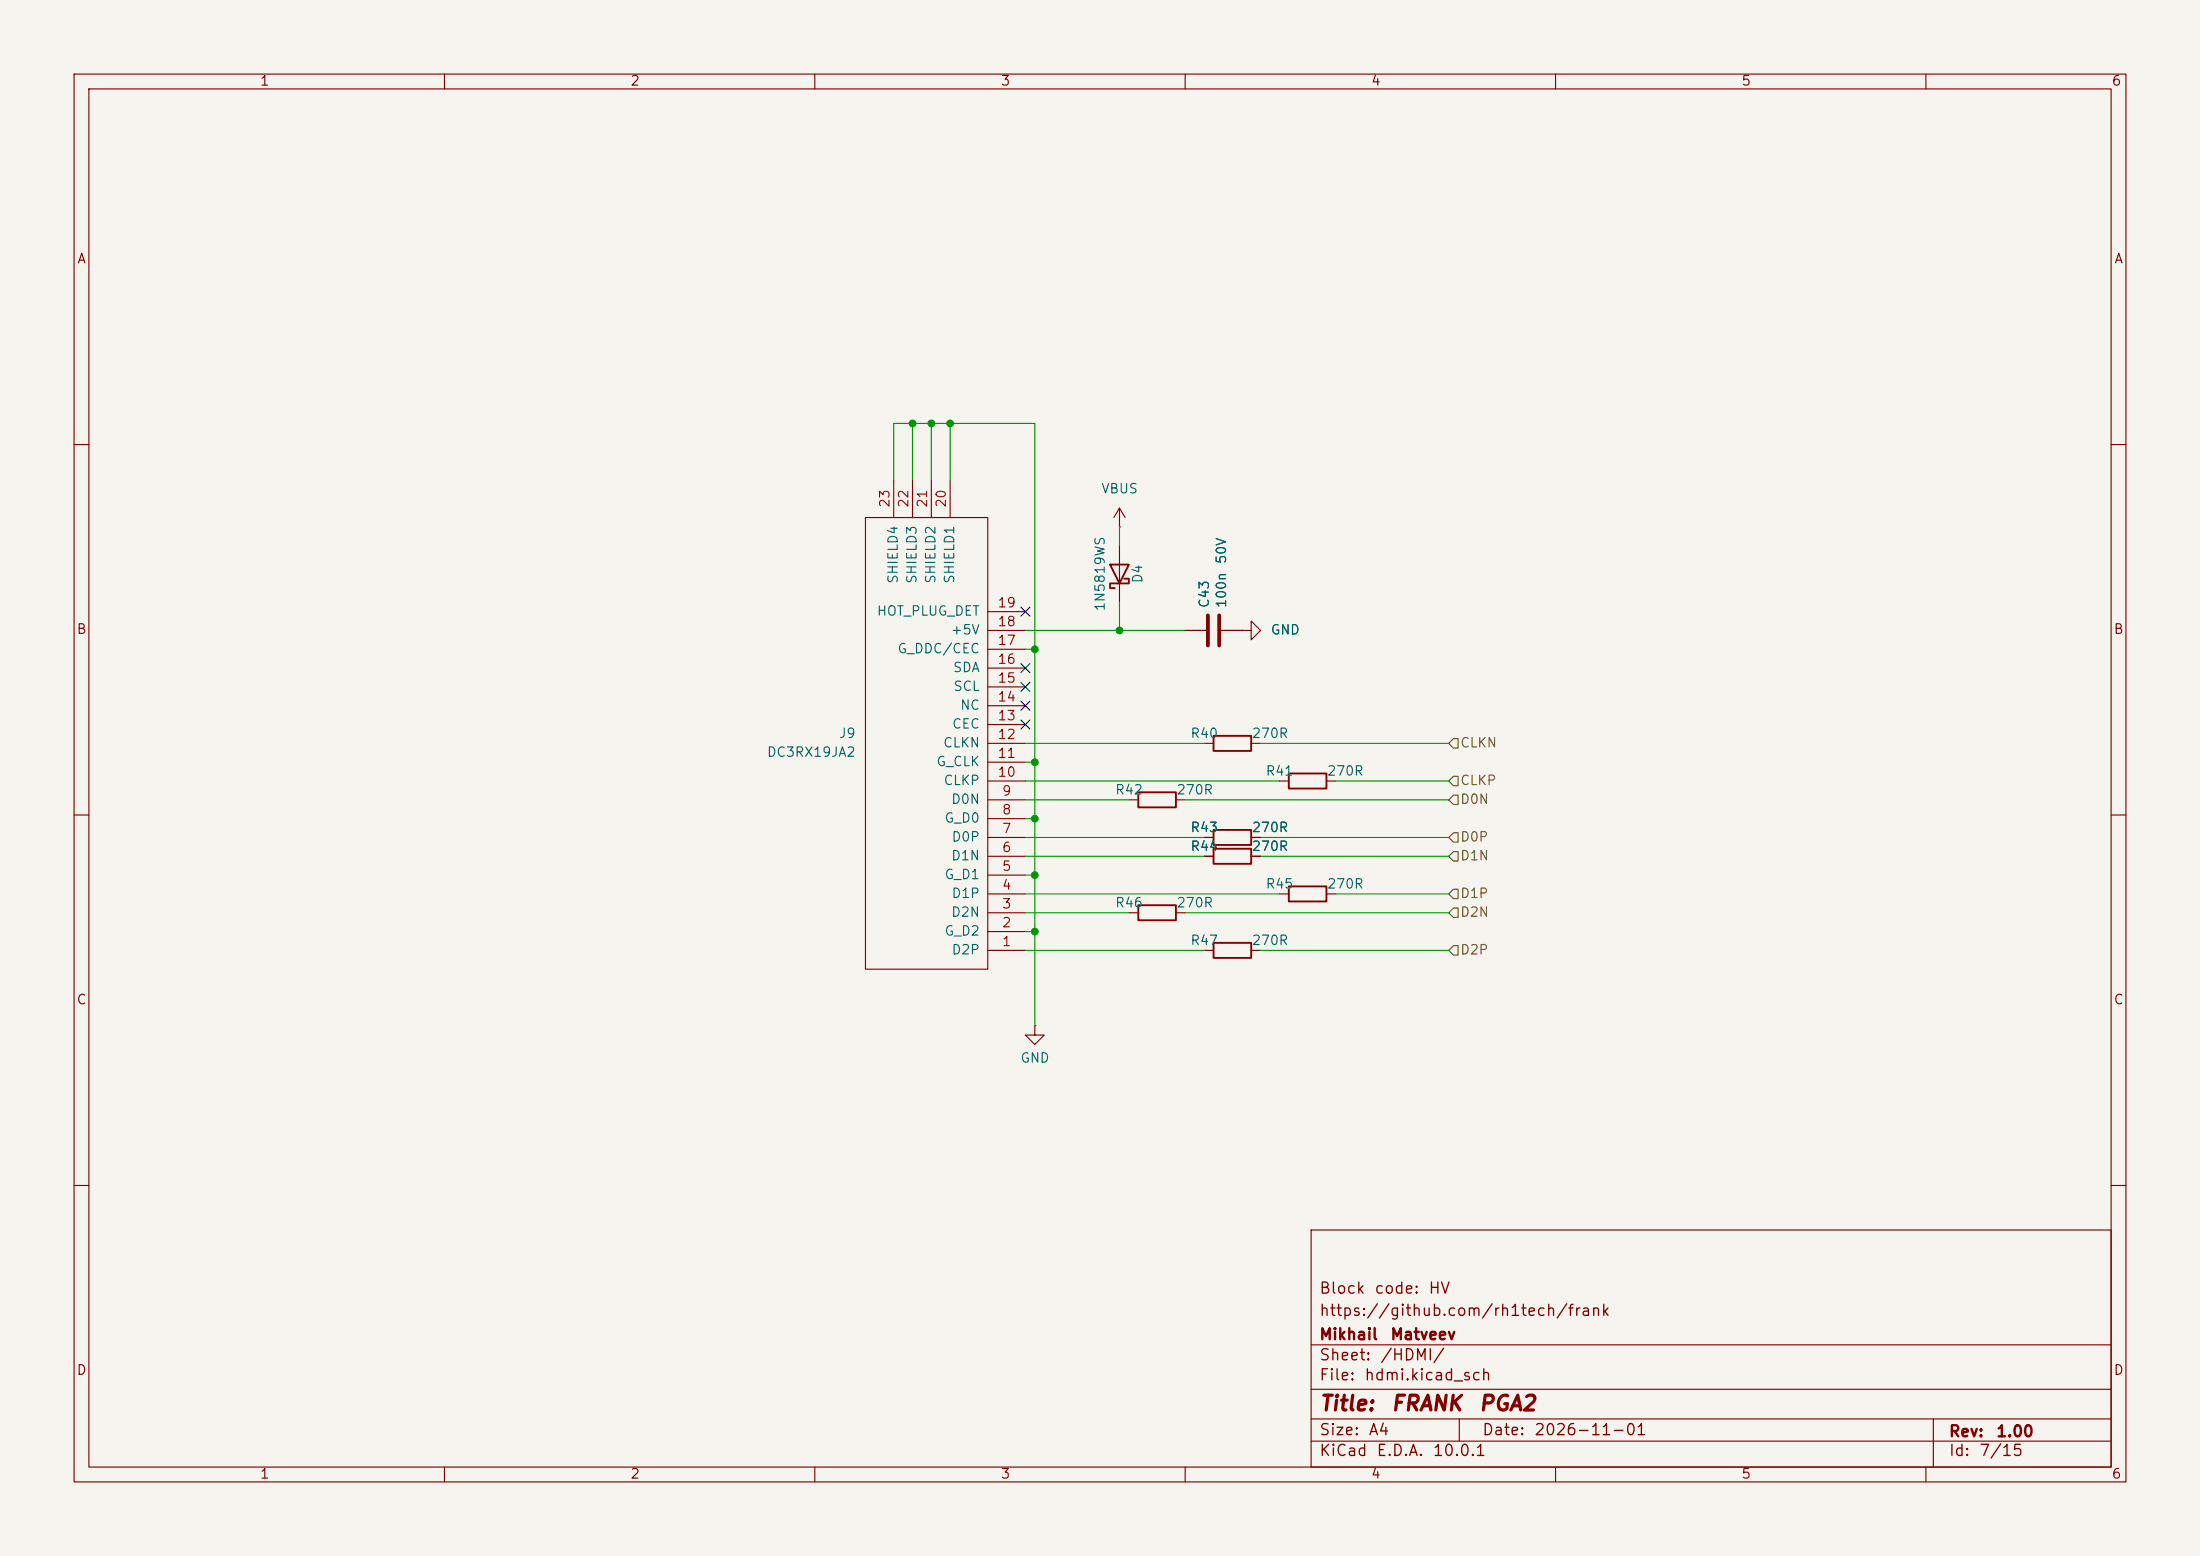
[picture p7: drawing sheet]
(kicad_sch
 (version 20260306)
 (generator "eeschema")
 (generator_version "10.0")
 (paper "A4")
 (title_block
  (title "${NAME}")
  (date "${DATE}")
  (rev "${VERSION}")
  (company "Mikhail Matveev")
  (comment 1 "https://github.com/rh1tech/frank")
  (comment 2 "Block code: HV"))
 (lib_symbols
  (symbol "FRANK:C"
   (pin_numbers (hide yes))
   (pin_names
    (offset 0.254)) (exclude_from_sim no) (in_bom yes) (on_board yes)
   (in_pos_files yes)
   (duplicate_pin_numbers_are_jumpers no)
   (property "Reference" "C" (at 0.635 2.54 0) (show_name no) (do_not_autoplace no) (effects (font (size 1.27 1.27)) (justify left)))
   (property "Value" "C" (at 0.635 -2.54 0) (show_name no) (do_not_autoplace no) (effects (font (size 1.27 1.27)) (justify left)))
   (property "Footprint" "" (at 0.9652 -3.81 0) (show_name no) (do_not_autoplace no) (hide yes) (effects (font (size 1.27 1.27))))
   (property "Datasheet" "" (at 0 0 0) (show_name no) (do_not_autoplace no) (hide yes) (effects (font (size 1.27 1.27))))
   (property "Description" "Unpolarized capacitor" (at 0 0 0) (show_name no) (do_not_autoplace no) (hide yes) (effects (font (size 1.27 1.27))))
   (symbol "C_0_1"
    (polyline (pts (xy -2.032 0.762) (xy 2.032 0.762)) (stroke (width 0.508) (type default)) (fill (type none)))
    (polyline (pts (xy -2.032 -0.762) (xy 2.032 -0.762)) (stroke (width 0.508) (type default)) (fill (type none))))
   (symbol "C_1_1"
    (pin passive line (at 0 3.81 270) (length 2.794) (name "" (effects (font (size 1.27 1.27)))) (number "1" (effects (font (size 1.27 1.27)))))
    (pin passive line (at 0 -3.81 90) (length 2.794) (name "" (effects (font (size 1.27 1.27)))) (number "2" (effects (font (size 1.27 1.27))))))
   (embedded_fonts no))
  (symbol "FRANK:D_Schottky"
   (pin_numbers (hide yes))
   (pin_names
    (offset 1.016) (hide yes)) (exclude_from_sim no) (in_bom yes) (on_board yes)
   (in_pos_files yes)
   (duplicate_pin_numbers_are_jumpers no)
   (property "Reference" "D" (at 0 2.54 0) (show_name no) (do_not_autoplace no) (effects (font (size 1.27 1.27))))
   (property "Value" "D_Schottky" (at 0 -2.54 0) (show_name no) (do_not_autoplace no) (effects (font (size 1.27 1.27))))
   (property "Footprint" "" (at 0 0 0) (show_name no) (do_not_autoplace no) (hide yes) (effects (font (size 1.27 1.27))))
   (property "Datasheet" "" (at 0 0 0) (show_name no) (do_not_autoplace no) (hide yes) (effects (font (size 1.27 1.27))))
   (property "Description" "Schottky diode" (at 0 0 0) (show_name no) (do_not_autoplace no) (hide yes) (effects (font (size 1.27 1.27))))
   (symbol "D_Schottky_0_1"
    (polyline (pts (xy -1.905 0.635) (xy -1.905 1.27) (xy -1.27 1.27) (xy -1.27 -1.27) (xy -0.635 -1.27) (xy -0.635 -0.635)) (stroke (width 0.254) (type default)) (fill (type none)))
    (polyline (pts (xy 1.27 1.27) (xy 1.27 -1.27) (xy -1.27 0) (xy 1.27 1.27)) (stroke (width 0.254) (type default)) (fill (type none)))
    (polyline (pts (xy 1.27 0) (xy -1.27 0)) (stroke (width 0) (type default)) (fill (type none))))
   (symbol "D_Schottky_1_1"
    (pin passive line (at -3.81 0 0) (length 2.54) (name "K" (effects (font (size 1.27 1.27)))) (number "1" (effects (font (size 1.27 1.27)))))
    (pin passive line (at 3.81 0 180) (length 2.54) (name "A" (effects (font (size 1.27 1.27)))) (number "2" (effects (font (size 1.27 1.27))))))
   (embedded_fonts no))
  (symbol "FRANK:GND"
   (power global)
   (pin_numbers (hide yes))
   (pin_names
    (offset 0) (hide yes)) (exclude_from_sim no) (in_bom yes) (on_board yes)
   (in_pos_files yes)
   (duplicate_pin_numbers_are_jumpers no)
   (property "Reference" "#PWR" (at 0 -6.35 0) (show_name no) (do_not_autoplace no) (hide yes) (effects (font (size 1.27 1.27))))
   (property "Value" "GND" (at 0 -3.81 0) (show_name no) (do_not_autoplace no) (effects (font (size 1.27 1.27))))
   (property "Footprint" "" (at 0 0 0) (show_name no) (do_not_autoplace no) (hide yes) (effects (font (size 1.27 1.27))))
   (property "Datasheet" "" (at 0 0 0) (show_name no) (do_not_autoplace no) (hide yes) (effects (font (size 1.27 1.27))))
   (property "Description" "Power symbol creates a global label with name \"GND\" , ground" (at 0 0 0) (show_name no) (do_not_autoplace no) (hide yes) (effects (font (size 1.27 1.27))))
   (symbol "GND_0_1"
    (polyline (pts (xy 0 0) (xy 0 -1.27) (xy 1.27 -1.27) (xy 0 -2.54) (xy -1.27 -1.27) (xy 0 -1.27)) (stroke (width 0) (type default)) (fill (type none))))
   (symbol "GND_1_1"
    (pin power_in line (at 0 0 270) (length 0) (name "" (effects (font (size 1.27 1.27)))) (number "1" (effects (font (size 1.27 1.27))))))
   (embedded_fonts no))
  (symbol "FRANK:HDMI"
   (pin_names
    (offset 1.016)) (exclude_from_sim no) (in_bom yes) (on_board yes)
   (in_pos_files yes)
   (duplicate_pin_numbers_are_jumpers no)
   (property "Reference" "HDMI1" (at 12.7 -16.5101 0) (show_name no) (do_not_autoplace no) (effects (font (size 1.27 1.27)) (justify left)))
   (property "Value" "HDMI" (at 12.7 -13.9701 0) (show_name no) (do_not_autoplace no) (effects (font (size 1.27 1.27)) (justify left)))
   (property "Footprint" "FRANK:HDMI_Female" (at 0 0 0) (show_name no) (do_not_autoplace no) (hide yes) (effects (font (size 1.27 1.27))))
   (property "Datasheet" "" (at 0 0 0) (show_name no) (do_not_autoplace no) (hide yes) (effects (font (size 1.27 1.27))))
   (property "Description" "" (at 0 0 0) (show_name no) (do_not_autoplace no) (hide yes) (effects (font (size 1.27 1.27))))
   (symbol "HDMI_0_1"
    (rectangle (start -5.08 15.24) (end 11.43 -45.72) (stroke (width 0) (type solid)) (fill (type none))))
   (symbol "HDMI_1_1"
    (pin input line (at -10.16 12.7 0) (length 5.08) (name "D2P" (effects (font (size 1.27 1.27)))) (number "1" (effects (font (size 1.27 1.27)))))
    (pin input line (at -10.16 10.16 0) (length 5.08) (name "G_D2" (effects (font (size 1.27 1.27)))) (number "2" (effects (font (size 1.27 1.27)))))
    (pin input line (at -10.16 7.62 0) (length 5.08) (name "D2N" (effects (font (size 1.27 1.27)))) (number "3" (effects (font (size 1.27 1.27)))))
    (pin input line (at -10.16 5.08 0) (length 5.08) (name "D1P" (effects (font (size 1.27 1.27)))) (number "4" (effects (font (size 1.27 1.27)))))
    (pin input line (at -10.16 2.54 0) (length 5.08) (name "G_D1" (effects (font (size 1.27 1.27)))) (number "5" (effects (font (size 1.27 1.27)))))
    (pin input line (at -10.16 0 0) (length 5.08) (name "D1N" (effects (font (size 1.27 1.27)))) (number "6" (effects (font (size 1.27 1.27)))))
    (pin input line (at -10.16 -2.54 0) (length 5.08) (name "D0P" (effects (font (size 1.27 1.27)))) (number "7" (effects (font (size 1.27 1.27)))))
    (pin input line (at -10.16 -5.08 0) (length 5.08) (name "G_D0" (effects (font (size 1.27 1.27)))) (number "8" (effects (font (size 1.27 1.27)))))
    (pin input line (at -10.16 -7.62 0) (length 5.08) (name "D0N" (effects (font (size 1.27 1.27)))) (number "9" (effects (font (size 1.27 1.27)))))
    (pin input line (at -10.16 -10.16 0) (length 5.08) (name "CLKP" (effects (font (size 1.27 1.27)))) (number "10" (effects (font (size 1.27 1.27)))))
    (pin input line (at -10.16 -12.7 0) (length 5.08) (name "G_CLK" (effects (font (size 1.27 1.27)))) (number "11" (effects (font (size 1.27 1.27)))))
    (pin input line (at -10.16 -15.24 0) (length 5.08) (name "CLKN" (effects (font (size 1.27 1.27)))) (number "12" (effects (font (size 1.27 1.27)))))
    (pin input line (at -10.16 -17.78 0) (length 5.08) (name "CEC" (effects (font (size 1.27 1.27)))) (number "13" (effects (font (size 1.27 1.27)))))
    (pin input line (at -10.16 -20.32 0) (length 5.08) (name "NC" (effects (font (size 1.27 1.27)))) (number "14" (effects (font (size 1.27 1.27)))))
    (pin input line (at -10.16 -22.86 0) (length 5.08) (name "SCL" (effects (font (size 1.27 1.27)))) (number "15" (effects (font (size 1.27 1.27)))))
    (pin input line (at -10.16 -25.4 0) (length 5.08) (name "SDA" (effects (font (size 1.27 1.27)))) (number "16" (effects (font (size 1.27 1.27)))))
    (pin input line (at -10.16 -27.94 0) (length 5.08) (name "G_DDC/CEC" (effects (font (size 1.27 1.27)))) (number "17" (effects (font (size 1.27 1.27)))))
    (pin input line (at -10.16 -30.48 0) (length 5.08) (name "+5V" (effects (font (size 1.27 1.27)))) (number "18" (effects (font (size 1.27 1.27)))))
    (pin input line (at -10.16 -33.02 0) (length 5.08) (name "HOT_PLUG_DET" (effects (font (size 1.27 1.27)))) (number "19" (effects (font (size 1.27 1.27)))))
    (pin input line (at 0 -50.8 90) (length 5.08) (name "SHIELD1" (effects (font (size 1.27 1.27)))) (number "20" (effects (font (size 1.27 1.27)))))
    (pin input line (at 2.54 -50.8 90) (length 5.08) (name "SHIELD2" (effects (font (size 1.27 1.27)))) (number "21" (effects (font (size 1.27 1.27)))))
    (pin input line (at 5.08 -50.8 90) (length 5.08) (name "SHIELD3" (effects (font (size 1.27 1.27)))) (number "22" (effects (font (size 1.27 1.27)))))
    (pin input line (at 7.62 -50.8 90) (length 5.08) (name "SHIELD4" (effects (font (size 1.27 1.27)))) (number "23" (effects (font (size 1.27 1.27))))))
   (embedded_fonts no))
  (symbol "FRANK:R"
   (pin_numbers (hide yes))
   (pin_names
    (offset 0)) (exclude_from_sim no) (in_bom yes) (on_board yes)
   (in_pos_files yes)
   (duplicate_pin_numbers_are_jumpers no)
   (property "Reference" "R" (at 2.032 0 90) (show_name no) (do_not_autoplace no) (effects (font (size 1.27 1.27))))
   (property "Value" "R" (at 0 0 90) (show_name no) (do_not_autoplace no) (effects (font (size 1.27 1.27))))
   (property "Footprint" "" (at -1.778 0 90) (show_name no) (do_not_autoplace no) (hide yes) (effects (font (size 1.27 1.27))))
   (property "Datasheet" "" (at 0 0 0) (show_name no) (do_not_autoplace no) (hide yes) (effects (font (size 1.27 1.27))))
   (property "Description" "Resistor" (at 0 0 0) (show_name no) (do_not_autoplace no) (hide yes) (effects (font (size 1.27 1.27))))
   (symbol "R_0_1"
    (rectangle (start -1.016 -2.54) (end 1.016 2.54) (stroke (width 0.254) (type default)) (fill (type none))))
   (symbol "R_1_1"
    (pin passive line (at 0 3.81 270) (length 1.27) (name "" (effects (font (size 1.27 1.27)))) (number "1" (effects (font (size 1.27 1.27)))))
    (pin passive line (at 0 -3.81 90) (length 1.27) (name "" (effects (font (size 1.27 1.27)))) (number "2" (effects (font (size 1.27 1.27))))))
   (embedded_fonts no))
  (symbol "FRANK:VBUS"
   (power global)
   (pin_numbers (hide yes))
   (pin_names
    (offset 0) (hide yes)) (exclude_from_sim no) (in_bom yes) (on_board yes)
   (in_pos_files yes)
   (duplicate_pin_numbers_are_jumpers no)
   (property "Reference" "#PWR" (at 0 -3.81 0) (show_name no) (do_not_autoplace no) (hide yes) (effects (font (size 1.27 1.27))))
   (property "Value" "VBUS" (at 0 3.556 0) (show_name no) (do_not_autoplace no) (effects (font (size 1.27 1.27))))
   (property "Footprint" "" (at 0 0 0) (show_name no) (do_not_autoplace no) (hide yes) (effects (font (size 1.27 1.27))))
   (property "Datasheet" "" (at 0 0 0) (show_name no) (do_not_autoplace no) (hide yes) (effects (font (size 1.27 1.27))))
   (property "Description" "Power symbol creates a global label with name \"VBUS\"" (at 0 0 0) (show_name no) (do_not_autoplace no) (hide yes) (effects (font (size 1.27 1.27))))
   (symbol "VBUS_0_1"
    (polyline (pts (xy -0.762 1.27) (xy 0 2.54)) (stroke (width 0) (type default)) (fill (type none)))
    (polyline (pts (xy 0 2.54) (xy 0.762 1.27)) (stroke (width 0) (type default)) (fill (type none)))
    (polyline (pts (xy 0 0) (xy 0 2.54)) (stroke (width 0) (type default)) (fill (type none))))
   (symbol "VBUS_1_1"
    (pin power_in line (at 0 0 90) (length 0) (name "" (effects (font (size 1.27 1.27)))) (number "1" (effects (font (size 1.27 1.27))))))
   (embedded_fonts no)))
 (junction
  (at 139.7 118.11)
  (diameter 0)
  (color 0 0 0 0))
 (junction
  (at 123.19 57.15)
  (diameter 0)
  (color 0 0 0 0))
 (junction
  (at 139.7 87.63)
  (diameter 0)
  (color 0 0 0 0))
 (junction
  (at 139.7 102.87)
  (diameter 0)
  (color 0 0 0 0))
 (junction
  (at 151.13 85.09)
  (diameter 0)
  (color 0 0 0 0))
 (junction
  (at 139.7 125.73)
  (diameter 0)
  (color 0 0 0 0))
 (junction
  (at 128.27 57.15)
  (diameter 0)
  (color 0 0 0 0))
 (junction
  (at 139.7 110.49)
  (diameter 0)
  (color 0 0 0 0))
 (junction
  (at 125.73 57.15)
  (diameter 0)
  (color 0 0 0 0))
 (no_connect
  (at 138.43 97.79))
 (no_connect
  (at 138.43 92.71))
 (no_connect
  (at 138.43 95.25))
 (no_connect
  (at 138.43 82.55))
 (no_connect
  (at 138.43 90.17))
 (wire
  (pts (xy 138.43 102.87) (xy 139.7 102.87))
  (stroke (width 0) (type default)))
 (wire
  (pts (xy 139.7 118.11) (xy 139.7 125.73))
  (stroke (width 0) (type default)))
 (wire
  (pts (xy 138.43 113.03) (xy 162.56 113.03))
  (stroke (width 0) (type default)))
 (wire
  (pts (xy 160.02 123.19) (xy 195.58 123.19))
  (stroke (width 0) (type default)))
 (wire
  (pts (xy 138.43 128.27) (xy 162.56 128.27))
  (stroke (width 0) (type default)))
 (wire
  (pts (xy 138.43 110.49) (xy 139.7 110.49))
  (stroke (width 0) (type default)))
 (wire
  (pts (xy 139.7 57.15) (xy 128.27 57.15))
  (stroke (width 0) (type default)))
 (wire
  (pts (xy 125.73 57.15) (xy 125.73 64.77))
  (stroke (width 0) (type default)))
 (wire
  (pts (xy 160.02 107.95) (xy 195.58 107.95))
  (stroke (width 0) (type default)))
 (wire
  (pts (xy 128.27 57.15) (xy 125.73 57.15))
  (stroke (width 0) (type default)))
 (wire
  (pts (xy 180.34 120.65) (xy 195.58 120.65))
  (stroke (width 0) (type default)))
 (wire
  (pts (xy 139.7 110.49) (xy 139.7 118.11))
  (stroke (width 0) (type default)))
 (wire
  (pts (xy 139.7 102.87) (xy 139.7 110.49))
  (stroke (width 0) (type default)))
 (wire
  (pts (xy 170.18 115.57) (xy 195.58 115.57))
  (stroke (width 0) (type default)))
 (wire
  (pts (xy 151.13 81.28) (xy 151.13 85.09))
  (stroke (width 0) (type default)))
 (wire
  (pts (xy 151.13 71.12) (xy 151.13 73.66))
  (stroke (width 0) (type default)))
 (wire
  (pts (xy 123.19 57.15) (xy 123.19 64.77))
  (stroke (width 0) (type default)))
 (wire
  (pts (xy 138.43 100.33) (xy 162.56 100.33))
  (stroke (width 0) (type default)))
 (wire
  (pts (xy 138.43 85.09) (xy 151.13 85.09))
  (stroke (width 0) (type default)))
 (wire
  (pts (xy 138.43 120.65) (xy 172.72 120.65))
  (stroke (width 0) (type default)))
 (wire
  (pts (xy 138.43 125.73) (xy 139.7 125.73))
  (stroke (width 0) (type default)))
 (wire
  (pts (xy 139.7 125.73) (xy 139.7 138.43))
  (stroke (width 0) (type default)))
 (wire
  (pts (xy 170.18 100.33) (xy 195.58 100.33))
  (stroke (width 0) (type default)))
 (wire
  (pts (xy 170.18 113.03) (xy 195.58 113.03))
  (stroke (width 0) (type default)))
 (wire
  (pts (xy 151.13 85.09) (xy 160.02 85.09))
  (stroke (width 0) (type default)))
 (wire
  (pts (xy 139.7 102.87) (xy 139.7 87.63))
  (stroke (width 0) (type default)))
 (wire
  (pts (xy 123.19 57.15) (xy 120.65 57.15))
  (stroke (width 0) (type default)))
 (wire
  (pts (xy 138.43 118.11) (xy 139.7 118.11))
  (stroke (width 0) (type default)))
 (wire
  (pts (xy 138.43 87.63) (xy 139.7 87.63))
  (stroke (width 0) (type default)))
 (wire
  (pts (xy 138.43 105.41) (xy 172.72 105.41))
  (stroke (width 0) (type default)))
 (wire
  (pts (xy 139.7 87.63) (xy 139.7 57.15))
  (stroke (width 0) (type default)))
 (wire
  (pts (xy 180.34 105.41) (xy 195.58 105.41))
  (stroke (width 0) (type default)))
 (wire
  (pts (xy 138.43 123.19) (xy 152.4 123.19))
  (stroke (width 0) (type default)))
 (wire
  (pts (xy 125.73 57.15) (xy 123.19 57.15))
  (stroke (width 0) (type default)))
 (wire
  (pts (xy 138.43 115.57) (xy 162.56 115.57))
  (stroke (width 0) (type default)))
 (wire
  (pts (xy 120.65 57.15) (xy 120.65 64.77))
  (stroke (width 0) (type default)))
 (wire
  (pts (xy 128.27 57.15) (xy 128.27 64.77))
  (stroke (width 0) (type default)))
 (wire
  (pts (xy 170.18 128.27) (xy 195.58 128.27))
  (stroke (width 0) (type default)))
 (wire
  (pts (xy 138.43 107.95) (xy 152.4 107.95))
  (stroke (width 0) (type default)))
 (hierarchical_label "D2P"
  (shape input)
  (at 195.58 128.27 0)
  (effects (font (size 1.27 1.27)) (justify left)))
 (hierarchical_label "CLKP"
  (shape input)
  (at 195.58 105.41 0)
  (effects (font (size 1.27 1.27)) (justify left)))
 (hierarchical_label "D2N"
  (shape input)
  (at 195.58 123.19 0)
  (effects (font (size 1.27 1.27)) (justify left)))
 (hierarchical_label "CLKN"
  (shape input)
  (at 195.58 100.33 0)
  (effects (font (size 1.27 1.27)) (justify left)))
 (hierarchical_label "D0P"
  (shape input)
  (at 195.58 113.03 0)
  (effects (font (size 1.27 1.27)) (justify left)))
 (hierarchical_label "D1P"
  (shape input)
  (at 195.58 120.65 0)
  (effects (font (size 1.27 1.27)) (justify left)))
 (hierarchical_label "D0N"
  (shape input)
  (at 195.58 107.95 0)
  (effects (font (size 1.27 1.27)) (justify left)))
 (hierarchical_label "D1N"
  (shape input)
  (at 195.58 115.57 0)
  (effects (font (size 1.27 1.27)) (justify left)))
 (symbol
  (lib_id "FRANK:R")
  (at 166.37 113.03 90)
  (unit 1)
  (body_style 1)
  (exclude_from_sim no)
  (in_bom yes)
  (on_board yes)
  (in_pos_files yes)
  (dnp no)
  (property "Reference" "R43" (at 162.56 111.76 90) (show_name no) (do_not_autoplace no) (effects (font (size 1.27 1.27))))
  (property "Value" "270R" (at 171.45 111.76 90) (show_name no) (do_not_autoplace no) (effects (font (size 1.27 1.27))))
  (property "Footprint" "FRANK:R_0805_2012Metric" (at 166.37 114.808 90) (hide yes) (show_name no) (do_not_autoplace no) (effects (font (size 1.27 1.27))))
  (property "Datasheet" "" (at 166.37 113.03 0) (hide yes) (show_name no) (do_not_autoplace no) (effects (font (size 1.27 1.27))))
  (property "Description" "Resistor" (at 166.37 113.03 0) (hide yes) (show_name no) (do_not_autoplace no) (effects (font (size 1.27 1.27))))
  (property "AliExpress" "https://www.aliexpress.com/item/1005005945735199.html" (at 166.37 113.03 0) (hide yes) (show_name no) (do_not_autoplace no) (effects (font (size 1.27 1.27))))
  (pin "1")
  (pin "2"))
 (symbol
  (lib_id "FRANK:R")
  (at 176.53 120.65 90)
  (unit 1)
  (body_style 1)
  (exclude_from_sim no)
  (in_bom yes)
  (on_board yes)
  (in_pos_files yes)
  (dnp no)
  (property "Reference" "R45" (at 172.72 119.38 90) (show_name no) (do_not_autoplace no) (effects (font (size 1.27 1.27))))
  (property "Value" "270R" (at 181.61 119.38 90) (show_name no) (do_not_autoplace no) (effects (font (size 1.27 1.27))))
  (property "Footprint" "FRANK:R_0805_2012Metric" (at 176.53 122.428 90) (hide yes) (show_name no) (do_not_autoplace no) (effects (font (size 1.27 1.27))))
  (property "Datasheet" "" (at 176.53 120.65 0) (hide yes) (show_name no) (do_not_autoplace no) (effects (font (size 1.27 1.27))))
  (property "Description" "Resistor" (at 176.53 120.65 0) (hide yes) (show_name no) (do_not_autoplace no) (effects (font (size 1.27 1.27))))
  (property "AliExpress" "https://www.aliexpress.com/item/1005005945735199.html" (at 176.53 120.65 0) (hide yes) (show_name no) (do_not_autoplace no) (effects (font (size 1.27 1.27))))
  (pin "1")
  (pin "2"))
 (symbol
  (lib_id "FRANK:R")
  (at 166.37 100.33 90)
  (unit 1)
  (body_style 1)
  (exclude_from_sim no)
  (in_bom yes)
  (on_board yes)
  (in_pos_files yes)
  (dnp no)
  (property "Reference" "R40" (at 162.56 99.06 90) (show_name no) (do_not_autoplace no) (effects (font (size 1.27 1.27))))
  (property "Value" "270R" (at 171.45 99.06 90) (show_name no) (do_not_autoplace no) (effects (font (size 1.27 1.27))))
  (property "Footprint" "FRANK:R_0805_2012Metric" (at 166.37 102.108 90) (hide yes) (show_name no) (do_not_autoplace no) (effects (font (size 1.27 1.27))))
  (property "Datasheet" "" (at 166.37 100.33 0) (hide yes) (show_name no) (do_not_autoplace no) (effects (font (size 1.27 1.27))))
  (property "Description" "Resistor" (at 166.37 100.33 0) (hide yes) (show_name no) (do_not_autoplace no) (effects (font (size 1.27 1.27))))
  (property "AliExpress" "https://www.aliexpress.com/item/1005005945735199.html" (at 166.37 100.33 0) (hide yes) (show_name no) (do_not_autoplace no) (effects (font (size 1.27 1.27))))
  (pin "1")
  (pin "2"))
 (symbol
  (lib_id "FRANK:VBUS")
  (at 151.13 71.12 0)
  (unit 1)
  (body_style 1)
  (exclude_from_sim no)
  (in_bom yes)
  (on_board yes)
  (in_pos_files yes)
  (dnp no)
  (fields_autoplaced yes)
  (property "Reference" "#PWR165" (at 151.13 74.93 0) (hide yes) (show_name no) (do_not_autoplace no) (effects (font (size 1.27 1.27))))
  (property "Value" "VBUS" (at 151.13 66.04 0) (show_name no) (do_not_autoplace no) (effects (font (size 1.27 1.27))))
  (property "Footprint" "" (at 151.13 71.12 0) (hide yes) (show_name no) (do_not_autoplace no) (effects (font (size 1.27 1.27))))
  (property "Datasheet" "" (at 151.13 71.12 0) (hide yes) (show_name no) (do_not_autoplace no) (effects (font (size 1.27 1.27))))
  (property "Description" "Power symbol creates a global label with name \"VBUS\"" (at 151.13 71.12 0) (hide yes) (show_name no) (do_not_autoplace no) (effects (font (size 1.27 1.27))))
  (pin "1"))
 (symbol
  (lib_id "FRANK:R")
  (at 166.37 115.57 90)
  (unit 1)
  (body_style 1)
  (exclude_from_sim no)
  (in_bom yes)
  (on_board yes)
  (in_pos_files yes)
  (dnp no)
  (property "Reference" "R44" (at 162.56 114.3 90) (show_name no) (do_not_autoplace no) (effects (font (size 1.27 1.27))))
  (property "Value" "270R" (at 171.45 114.3 90) (show_name no) (do_not_autoplace no) (effects (font (size 1.27 1.27))))
  (property "Footprint" "FRANK:R_0805_2012Metric" (at 166.37 117.348 90) (hide yes) (show_name no) (do_not_autoplace no) (effects (font (size 1.27 1.27))))
  (property "Datasheet" "" (at 166.37 115.57 0) (hide yes) (show_name no) (do_not_autoplace no) (effects (font (size 1.27 1.27))))
  (property "Description" "Resistor" (at 166.37 115.57 0) (hide yes) (show_name no) (do_not_autoplace no) (effects (font (size 1.27 1.27))))
  (property "AliExpress" "https://www.aliexpress.com/item/1005005945735199.html" (at 166.37 115.57 0) (hide yes) (show_name no) (do_not_autoplace no) (effects (font (size 1.27 1.27))))
  (pin "1")
  (pin "2"))
 (symbol
  (lib_id "FRANK:C")
  (at 163.83 85.09 90)
  (unit 1)
  (body_style 1)
  (exclude_from_sim no)
  (in_bom yes)
  (on_board yes)
  (in_pos_files yes)
  (dnp no)
  (property "Reference" "C43" (at 162.6616 82.169 0) (show_name no) (do_not_autoplace no) (effects (font (size 1.27 1.27)) (justify left)))
  (property "Value" "100n 50V" (at 164.973 82.169 0) (show_name no) (do_not_autoplace no) (effects (font (size 1.27 1.27)) (justify left)))
  (property "Footprint" "FRANK:C_0805_2012Metric" (at 167.64 84.1248 0) (hide yes) (show_name no) (do_not_autoplace no) (effects (font (size 1.27 1.27))))
  (property "Datasheet" "" (at 163.83 85.09 0) (hide yes) (show_name no) (do_not_autoplace no) (effects (font (size 1.27 1.27))))
  (property "Description" "Unpolarized capacitor" (at 163.83 85.09 0) (hide yes) (show_name no) (do_not_autoplace no) (effects (font (size 1.27 1.27))))
  (property "AliExpress" "https://www.aliexpress.com/item/33008008276.html" (at 163.83 85.09 0) (hide yes) (show_name no) (do_not_autoplace no) (effects (font (size 1.27 1.27))))
  (pin "1")
  (pin "2"))
 (symbol
  (lib_id "FRANK:R")
  (at 156.21 107.95 90)
  (unit 1)
  (body_style 1)
  (exclude_from_sim no)
  (in_bom yes)
  (on_board yes)
  (in_pos_files yes)
  (dnp no)
  (property "Reference" "R42" (at 152.4 106.68 90) (show_name no) (do_not_autoplace no) (effects (font (size 1.27 1.27))))
  (property "Value" "270R" (at 161.29 106.68 90) (show_name no) (do_not_autoplace no) (effects (font (size 1.27 1.27))))
  (property "Footprint" "FRANK:R_0805_2012Metric" (at 156.21 109.728 90) (hide yes) (show_name no) (do_not_autoplace no) (effects (font (size 1.27 1.27))))
  (property "Datasheet" "" (at 156.21 107.95 0) (hide yes) (show_name no) (do_not_autoplace no) (effects (font (size 1.27 1.27))))
  (property "Description" "Resistor" (at 156.21 107.95 0) (hide yes) (show_name no) (do_not_autoplace no) (effects (font (size 1.27 1.27))))
  (property "AliExpress" "https://www.aliexpress.com/item/1005005945735199.html" (at 156.21 107.95 0) (hide yes) (show_name no) (do_not_autoplace no) (effects (font (size 1.27 1.27))))
  (pin "1")
  (pin "2"))
 (symbol
  (lib_id "FRANK:GND")
  (at 139.7 138.43 0)
  (unit 1)
  (body_style 1)
  (exclude_from_sim no)
  (in_bom yes)
  (on_board yes)
  (in_pos_files yes)
  (dnp no)
  (fields_autoplaced yes)
  (property "Reference" "#PWR167" (at 139.7 144.78 0) (hide yes) (show_name no) (do_not_autoplace no) (effects (font (size 1.27 1.27))))
  (property "Value" "GND" (at 139.7 142.8734 0) (show_name no) (do_not_autoplace no) (effects (font (size 1.27 1.27))))
  (property "Footprint" "" (at 139.7 138.43 0) (hide yes) (show_name no) (do_not_autoplace no) (effects (font (size 1.27 1.27))))
  (property "Datasheet" "" (at 139.7 138.43 0) (hide yes) (show_name no) (do_not_autoplace no) (effects (font (size 1.27 1.27))))
  (property "Description" "Power symbol creates a global label with name \"GND\" , ground" (at 139.7 138.43 0) (hide yes) (show_name no) (do_not_autoplace no) (effects (font (size 1.27 1.27))))
  (pin "1"))
 (symbol
  (lib_id "FRANK:GND")
  (at 167.64 85.09 90)
  (unit 1)
  (body_style 1)
  (exclude_from_sim no)
  (in_bom yes)
  (on_board yes)
  (in_pos_files yes)
  (dnp no)
  (fields_autoplaced yes)
  (property "Reference" "#PWR166" (at 173.99 85.09 0) (hide yes) (show_name no) (do_not_autoplace no) (effects (font (size 1.27 1.27))))
  (property "Value" "GND" (at 171.45 85.0899 90) (show_name no) (do_not_autoplace no) (effects (font (size 1.27 1.27)) (justify right)))
  (property "Footprint" "" (at 167.64 85.09 0) (hide yes) (show_name no) (do_not_autoplace no) (effects (font (size 1.27 1.27))))
  (property "Datasheet" "" (at 167.64 85.09 0) (hide yes) (show_name no) (do_not_autoplace no) (effects (font (size 1.27 1.27))))
  (property "Description" "Power symbol creates a global label with name \"GND\" , ground" (at 167.64 85.09 0) (hide yes) (show_name no) (do_not_autoplace no) (effects (font (size 1.27 1.27))))
  (pin "1"))
 (symbol
  (lib_id "FRANK:R")
  (at 176.53 105.41 90)
  (unit 1)
  (body_style 1)
  (exclude_from_sim no)
  (in_bom yes)
  (on_board yes)
  (in_pos_files yes)
  (dnp no)
  (property "Reference" "R41" (at 172.72 104.14 90) (show_name no) (do_not_autoplace no) (effects (font (size 1.27 1.27))))
  (property "Value" "270R" (at 181.61 104.14 90) (show_name no) (do_not_autoplace no) (effects (font (size 1.27 1.27))))
  (property "Footprint" "FRANK:R_0805_2012Metric" (at 176.53 107.188 90) (hide yes) (show_name no) (do_not_autoplace no) (effects (font (size 1.27 1.27))))
  (property "Datasheet" "" (at 176.53 105.41 0) (hide yes) (show_name no) (do_not_autoplace no) (effects (font (size 1.27 1.27))))
  (property "Description" "Resistor" (at 176.53 105.41 0) (hide yes) (show_name no) (do_not_autoplace no) (effects (font (size 1.27 1.27))))
  (property "AliExpress" "https://www.aliexpress.com/item/1005005945735199.html" (at 176.53 105.41 0) (hide yes) (show_name no) (do_not_autoplace no) (effects (font (size 1.27 1.27))))
  (pin "1")
  (pin "2"))
 (symbol
  (lib_id "FRANK:HDMI")
  (at 128.27 115.57 180)
  (unit 1)
  (body_style 1)
  (exclude_from_sim no)
  (in_bom yes)
  (on_board yes)
  (in_pos_files yes)
  (dnp no)
  (fields_autoplaced yes)
  (property "Reference" "J9" (at 115.57 99.0599 0) (show_name no) (do_not_autoplace no) (effects (font (size 1.27 1.27)) (justify left)))
  (property "Value" "DC3RX19JA2" (at 115.57 101.5999 0) (show_name no) (do_not_autoplace no) (effects (font (size 1.27 1.27)) (justify left)))
  (property "Footprint" "FRANK:HDMI_Female" (at 128.27 115.57 0) (hide yes) (show_name no) (do_not_autoplace no) (effects (font (size 1.27 1.27))))
  (property "Datasheet" "https://www.mouser.com/datasheet/2/206/B_0233_2E_DC3-784461.pdf?srsltid=AfmBOopfNOwkdmYR2Zf10LYIa6wS_lfZGGRTVzb0297kvAyc-1zmhqWc" (at 128.27 115.57 0) (hide yes) (show_name no) (do_not_autoplace no) (effects (font (size 1.27 1.27))))
  (property "Description" "" (at 128.27 115.57 0) (hide yes) (show_name no) (do_not_autoplace no) (effects (font (size 1.27 1.27))))
  (property "AliExpress" "https://www.aliexpress.com/item/1005005248842433.html" (at 128.27 115.57 0) (hide yes) (show_name no) (do_not_autoplace no) (effects (font (size 1.27 1.27))))
  (pin "1")
  (pin "10")
  (pin "11")
  (pin "12")
  (pin "13")
  (pin "14")
  (pin "15")
  (pin "16")
  (pin "17")
  (pin "18")
  (pin "19")
  (pin "2")
  (pin "20")
  (pin "21")
  (pin "22")
  (pin "23")
  (pin "3")
  (pin "4")
  (pin "5")
  (pin "6")
  (pin "7")
  (pin "8")
  (pin "9"))
 (symbol
  (lib_id "FRANK:R")
  (at 166.37 128.27 90)
  (unit 1)
  (body_style 1)
  (exclude_from_sim no)
  (in_bom yes)
  (on_board yes)
  (in_pos_files yes)
  (dnp no)
  (property "Reference" "R47" (at 162.56 127 90) (show_name no) (do_not_autoplace no) (effects (font (size 1.27 1.27))))
  (property "Value" "270R" (at 171.45 127 90) (show_name no) (do_not_autoplace no) (effects (font (size 1.27 1.27))))
  (property "Footprint" "FRANK:R_0805_2012Metric" (at 166.37 130.048 90) (hide yes) (show_name no) (do_not_autoplace no) (effects (font (size 1.27 1.27))))
  (property "Datasheet" "" (at 166.37 128.27 0) (hide yes) (show_name no) (do_not_autoplace no) (effects (font (size 1.27 1.27))))
  (property "Description" "Resistor" (at 166.37 128.27 0) (hide yes) (show_name no) (do_not_autoplace no) (effects (font (size 1.27 1.27))))
  (property "AliExpress" "https://www.aliexpress.com/item/1005005945735199.html" (at 166.37 128.27 0) (hide yes) (show_name no) (do_not_autoplace no) (effects (font (size 1.27 1.27))))
  (pin "1")
  (pin "2"))
 (symbol
  (lib_id "FRANK:D_Schottky")
  (at 151.13 77.47 90)
  (unit 1)
  (body_style 1)
  (exclude_from_sim no)
  (in_bom yes)
  (on_board yes)
  (in_pos_files yes)
  (dnp no)
  (property "Reference" "D4" (at 153.67 77.47 0) (show_name no) (do_not_autoplace no) (effects (font (size 1.27 1.27))))
  (property "Value" "1N5819WS" (at 148.59 77.47 0) (show_name no) (do_not_autoplace no) (effects (font (size 1.27 1.27))))
  (property "Footprint" "FRANK:D_SOD-323" (at 151.13 77.47 0) (hide yes) (show_name no) (do_not_autoplace no) (effects (font (size 1.27 1.27))))
  (property "Datasheet" "" (at 151.13 77.47 0) (hide yes) (show_name no) (do_not_autoplace no) (effects (font (size 1.27 1.27))))
  (property "Description" "Schottky diode" (at 151.13 77.47 0) (hide yes) (show_name no) (do_not_autoplace no) (effects (font (size 1.27 1.27))))
  (property "AliExpress" "https://www.aliexpress.com/item/1005006143480992.html" (at 151.13 77.47 0) (hide yes) (show_name no) (do_not_autoplace no) (effects (font (size 1.27 1.27))))
  (property "LCSC" "" (at 151.13 77.47 0) (show_name no) (do_not_autoplace no) (effects (font (size 1.27 1.27))))
  (property "Availability" "" (at 151.13 77.47 0) (show_name no) (do_not_autoplace no) (effects (font (size 1.27 1.27))))
  (property "Check_prices" "" (at 151.13 77.47 0) (show_name no) (do_not_autoplace no) (effects (font (size 1.27 1.27))))
  (property "Description_1" "" (at 151.13 77.47 0) (show_name no) (do_not_autoplace no) (effects (font (size 1.27 1.27))))
  (property "MF" "" (at 151.13 77.47 0) (show_name no) (do_not_autoplace no) (effects (font (size 1.27 1.27))))
  (property "MP" "" (at 151.13 77.47 0) (show_name no) (do_not_autoplace no) (effects (font (size 1.27 1.27))))
  (property "Package" "" (at 151.13 77.47 0) (show_name no) (do_not_autoplace no) (effects (font (size 1.27 1.27))))
  (property "Price" "" (at 151.13 77.47 0) (show_name no) (do_not_autoplace no) (effects (font (size 1.27 1.27))))
  (property "SnapEDA_Link" "" (at 151.13 77.47 0) (show_name no) (do_not_autoplace no) (effects (font (size 1.27 1.27))))
  (pin "1")
  (pin "2"))
 (symbol
  (lib_id "FRANK:R")
  (at 156.21 123.19 90)
  (unit 1)
  (body_style 1)
  (exclude_from_sim no)
  (in_bom yes)
  (on_board yes)
  (in_pos_files yes)
  (dnp no)
  (property "Reference" "R46" (at 152.4 121.92 90) (show_name no) (do_not_autoplace no) (effects (font (size 1.27 1.27))))
  (property "Value" "270R" (at 161.29 121.92 90) (show_name no) (do_not_autoplace no) (effects (font (size 1.27 1.27))))
  (property "Footprint" "FRANK:R_0805_2012Metric" (at 156.21 124.968 90) (hide yes) (show_name no) (do_not_autoplace no) (effects (font (size 1.27 1.27))))
  (property "Datasheet" "" (at 156.21 123.19 0) (hide yes) (show_name no) (do_not_autoplace no) (effects (font (size 1.27 1.27))))
  (property "Description" "Resistor" (at 156.21 123.19 0) (hide yes) (show_name no) (do_not_autoplace no) (effects (font (size 1.27 1.27))))
  (property "AliExpress" "https://www.aliexpress.com/item/1005005945735199.html" (at 156.21 123.19 0) (hide yes) (show_name no) (do_not_autoplace no) (effects (font (size 1.27 1.27))))
  (pin "1")
  (pin "2")))
